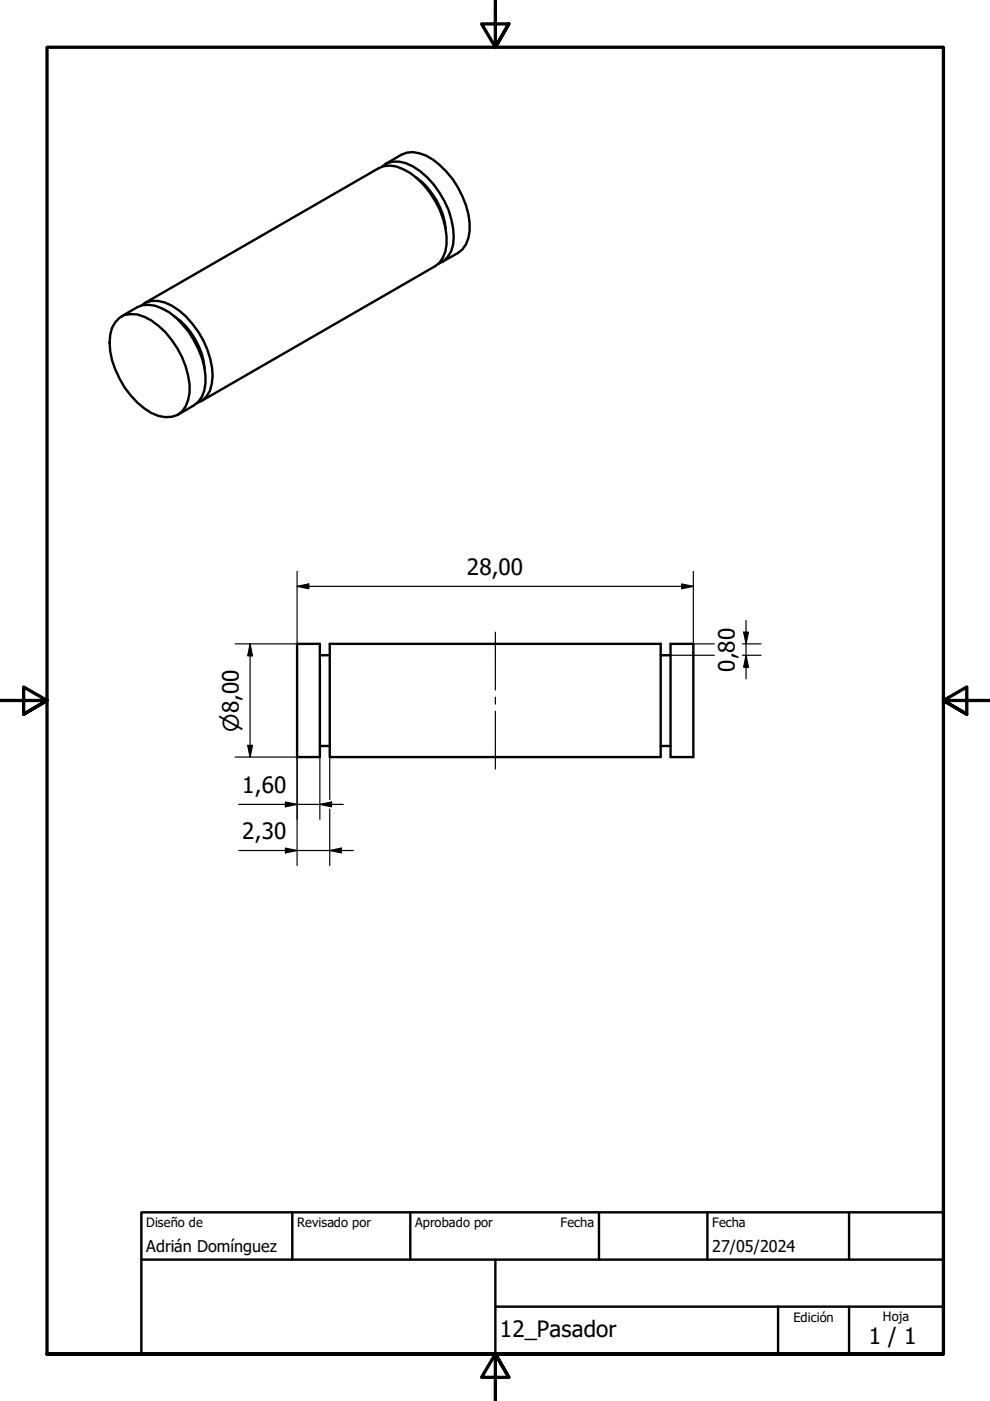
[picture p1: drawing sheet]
<svg xmlns="http://www.w3.org/2000/svg" width="210mm" height="297mm" viewBox="0 0 210 297" stroke-linecap="round" stroke-linejoin="round" font-family="sans-serif">
<!-- layer: Visible (ISO) -->
<g fill="none" stroke="#000" stroke-width=".51">
<path d="M81 35.3a4.9 4.9 0 0 1 5-.7 17.8 17.8 0 0 1 10.1 13.8 7.2 7.2 0 0 1-2.1 7l-1 .5M81.7 34.8l3.4-2a5.6 5.6 0 0 1 5.3 .2 18.4 18.4 0 0 1 9.2 15.9 5.7 5.7 0 0 1-2.5 4.7l-3.4 1.9M88.2 37.6a15.2 15.2 0 0 1 6.3 11M25.3 67.4a5.4 5.4 0 0 1 5.3-.2 18.2 18.2 0 0 1 9.6 16.1 5.7 5.7 0 0 1-2.6 4.7 6.6 6.6 0 0 1-7-1.4 19.2 19.2 0 0 1-7.4-14 6.2 6.2 0 0 1 2.1-5.2zM25.7 67.1l3.4-2a5.8 5.8 0 0 1 5.3 .3 18 18 0 0 1 8.4 10.5 11.5 11.5 0 0 1 0 8.2l-.8 1.1-.9 .8-3.4 1.9M29.9 64.8a4.9 4.9 0 0 1 5-.7 16.8 16.8 0 0 1 9 10 12.9 12.9 0 0 1 .6 8.8l-.7 1.1-.9 .9-1.1 .6M30.6 64.3l49.7-28.6a5.4 5.4 0 0 1 5.2 .2 17.4 17.4 0 0 1 8.4 10.4 11.5 11.5 0 0 1 0 8.3l-.7 1.1-.9 .7-49.7 28.7M37.1 67.2a15.2 15.2 0 0 1 6.3 10.9M63 136.5h4.8v24h-4.8zM67.8 138.9h2.1M69.9 136.5h70.2v24h-70.2zM140.1 138.9h2.1"/>
<path d="M142.2 136.5h4.8v24h-4.8zM67.8 158.2h2.1M140.1 158.2h2.1"/>
</g>
<!-- layer: Borde (ISO) -->
<path d="M105 0v10l-2.9-4.9h5.8l-2.9 4.9 2.9-4.9M0 148.5h10l-5-2.8v5.7l5-2.9-5 2.9M210 148.5h-10l5-2.8v5.7l-5-2.9 5 2.9M10 287.1v-277.1h190v277.1h-190h190M107.9 292l-2.9-4.9 2.9 4.9h-5.8l2.9-4.9v9.9" fill="none" stroke="#000" stroke-width=".7"/>
<path d="M30 257h170v30.1h-170zM62 257v10.1M87 257v10.1M127 257v10.1M150 257v10.1M180 257v10.1M30 267.1h170M105 277h95M105 267.1v20M165 277v10.1M180 277v10.1" fill="none" stroke="#000" stroke-width=".51"/>
<!-- layer: Cota (ISO) -->
<g fill="none" stroke="#000" stroke-width=".25">
<path d="M53 136.5l.5 2.6h-1zM53 136.5v24M63 124.3l2.5-.5v1zM63 121.1v15.4h-13.2M63 124.3h84M142.2 136.5h9.2M142.2 138.9h9.2M144.5 123.8l2.5 .5-2.5 .5zM147 121.1v15.4M157.4 136.5h4M157.4 138.9h4M157.7 134h1l-.5 2.5z"/>
<path d="M158.2 138.9l.5 2.6h-1zM158.2 131.6v12.3M52.5 158h1l-.5 2.5zM49.8 160.5h13.2v23M50.6 170.5h22.2M60.5 170l2.5 .5-2.5 .6zM60.5 179.8l2.5 .5-2.5 .5zM67.8 170.5l2.5-.5v1.1zM67.8 160.5v13.2M69.9 160.5v9M69.9 171.6v11.9M50.6 180.3h24.3"/>
<path d="M69.9 180.3l2.5-.5v1z"/>
</g>
<path d="M53 136.5l.5 2.6h-1zM63 124.3l2.5-.5v1zM144.5 123.8l2.5 .5-2.5 .5zM157.7 134h1l-.5 2.5zM52.5 158h1l-.5 2.5zM158.2 138.9l.5 2.6h-1zM60.5 170l2.5 .5-2.5 .6zM67.8 170.5l2.5-.5v1.1zM69.9 180.3l2.5-.5v1zM60.5 179.8l2.5 .5-2.5 .5z" fill="#000"/>
<!-- layer: Eje (ISO) -->
<path d="M105 134v12.3M105 147.8v1.5M105 150.8v12.3" fill="none" stroke="#000" stroke-width=".25"/>
<g font-size="4.8">
<text x="99" y="121.9">28,00</text>
<text x="155.8" y="142.4" transform="rotate(-90 155.8 142.4)">0,80</text>
<text x="51.4" y="168.1">1,60</text>
<text x="51.4" y="178">2,30</text>
<text x="106" y="283.5">12_Pasador</text>
<text x="184.2" y="285">1 / 1</text>
</g>
<text font-size="4.6" x="50.6" y="155.2" transform="rotate(-90 50.6 155.2)">⌀8,00</text>
<g font-size="3.4">
<text x="31" y="265.4">Adrián Domínguez</text>
<text x="151" y="265.5">27/05/2024</text>
</g>
<g font-size="2.7">
<text x="31" y="260.2">Diseño de</text>
<text x="63" y="260.1">Revisado por</text>
<text x="88" y="260.1">Aprobado por</text>
<text x="118.9" y="260.1">Fecha</text>
<text x="151" y="260.1">Fecha</text>
<text x="168.2" y="280.3">Edición</text>
<text x="187.2" y="280">Hoja</text>
</g>
</svg>
